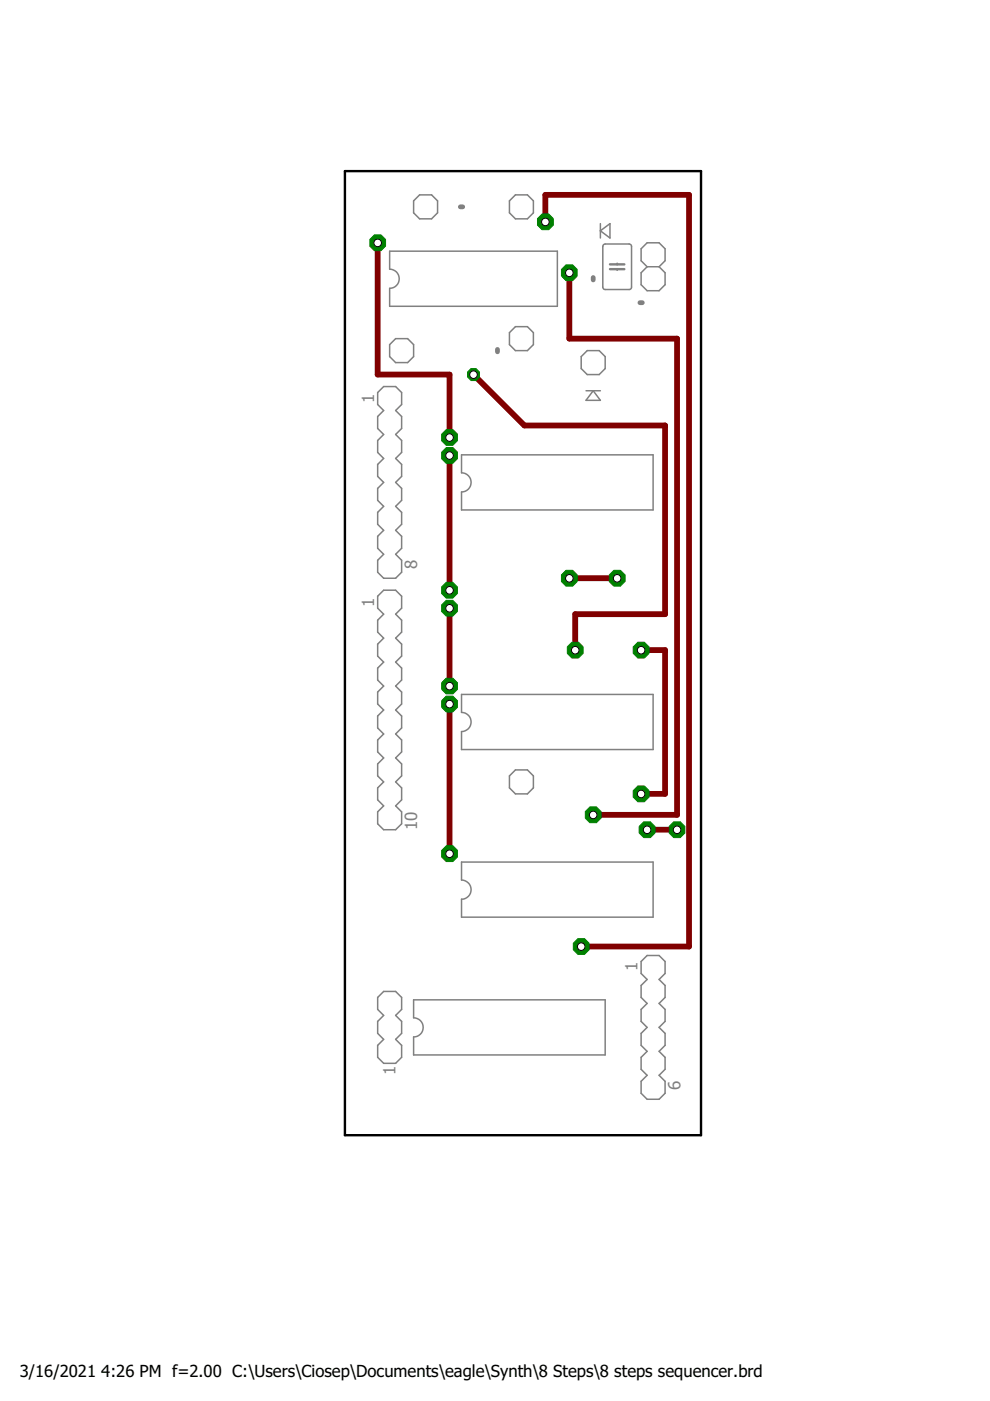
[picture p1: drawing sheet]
<svg xmlns="http://www.w3.org/2000/svg" width="210mm" height="297mm" viewBox="0 0 210 297" stroke-linecap="round" stroke-linejoin="round" font-family="sans-serif">
<path d="M80.1 51.5v27.9h15.2v13.4M115.6 47v-5.7h30.5v159.4h-22.9M120.7 57.8v14h22.9v101h-17.8M100.4 79.4l10.8 10.8h29.8v40h-19v7.6M95.3 96.6v28.5M95.3 128.9v16.6M120.7 122.6h10.2M135.9 137.8h5.1v30.5h-5.1M95.3 149.3v31.7M137.2 175.9h6.4" fill="none" stroke="#800000" stroke-width="1.2"/>
<circle cx="123.2" cy="200.7" r="1.81" fill="#008000" stroke="#008000" stroke-width=".21"/>
<circle cx="123.2" cy="200.7" r=".8" fill="#fff" stroke="#000" stroke-width=".21"/>
<circle cx="115.6" cy="47" r="1.81" fill="#008000" stroke="#008000" stroke-width=".21"/>
<circle cx="115.6" cy="47.1" r=".8" fill="#fff" stroke="#000" stroke-width=".21"/>
<circle cx="137.2" cy="175.9" r="1.81" fill="#008000" stroke="#008000" stroke-width=".21"/>
<circle cx="137.2" cy="175.9" r=".8" fill="#fff" stroke="#000" stroke-width=".21"/>
<circle cx="143.6" cy="175.9" r="1.81" fill="#008000" stroke="#008000" stroke-width=".21"/>
<circle cx="143.6" cy="175.9" r=".8" fill="#fff" stroke="#000" stroke-width=".21"/>
<circle cx="135.9" cy="168.3" r="1.81" fill="#008000" stroke="#008000" stroke-width=".21"/>
<circle cx="135.9" cy="168.3" r=".8" fill="#fff" stroke="#000" stroke-width=".21"/>
<circle cx="135.9" cy="137.8" r="1.81" fill="#008000" stroke="#008000" stroke-width=".21"/>
<circle cx="135.9" cy="137.9" r=".8" fill="#fff" stroke="#000" stroke-width=".21"/>
<circle cx="120.7" cy="122.6" r="1.81" fill="#008000" stroke="#008000" stroke-width=".21"/>
<circle cx="120.7" cy="122.6" r=".8" fill="#fff" stroke="#000" stroke-width=".21"/>
<circle cx="130.9" cy="122.6" r="1.81" fill="#008000" stroke="#008000" stroke-width=".21"/>
<circle cx="130.9" cy="122.6" r=".8" fill="#fff" stroke="#000" stroke-width=".21"/>
<circle cx="95.3" cy="96.6" r="1.81" fill="#008000" stroke="#008000" stroke-width=".21"/>
<circle cx="95.3" cy="96.6" r=".8" fill="#fff" stroke="#000" stroke-width=".21"/>
<circle cx="95.3" cy="125.1" r="1.81" fill="#008000" stroke="#008000" stroke-width=".21"/>
<circle cx="95.3" cy="125.2" r=".8" fill="#fff" stroke="#000" stroke-width=".21"/>
<circle cx="95.3" cy="128.9" r="1.81" fill="#008000" stroke="#008000" stroke-width=".21"/>
<circle cx="95.3" cy="129" r=".8" fill="#fff" stroke="#000" stroke-width=".21"/>
<circle cx="95.3" cy="145.5" r="1.81" fill="#008000" stroke="#008000" stroke-width=".21"/>
<circle cx="95.3" cy="145.5" r=".8" fill="#fff" stroke="#000" stroke-width=".21"/>
<circle cx="95.3" cy="181" r="1.81" fill="#008000" stroke="#008000" stroke-width=".21"/>
<circle cx="95.3" cy="181" r=".8" fill="#fff" stroke="#000" stroke-width=".21"/>
<circle cx="95.3" cy="149.3" r="1.81" fill="#008000" stroke="#008000" stroke-width=".21"/>
<circle cx="95.3" cy="149.3" r=".8" fill="#fff" stroke="#000" stroke-width=".21"/>
<circle cx="95.3" cy="92.8" r="1.81" fill="#008000" stroke="#008000" stroke-width=".21"/>
<circle cx="95.3" cy="92.8" r=".8" fill="#fff" stroke="#000" stroke-width=".21"/>
<circle cx="80.1" cy="51.5" r="1.81" fill="#008000" stroke="#008000" stroke-width=".21"/>
<circle cx="80.1" cy="51.5" r=".8" fill="#fff" stroke="#000" stroke-width=".21"/>
<circle cx="122" cy="137.8" r="1.81" fill="#008000" stroke="#008000" stroke-width=".21"/>
<circle cx="122" cy="137.9" r=".8" fill="#fff" stroke="#000" stroke-width=".21"/>
<circle cx="100.4" cy="79.4" r="1.38" fill="#008000" stroke="#008000" stroke-width=".21"/>
<circle cx="100.4" cy="79.4" r=".8" fill="#fff" stroke="#000" stroke-width=".21"/>
<circle cx="120.7" cy="57.8" r="1.81" fill="#008000" stroke="#008000" stroke-width=".21"/>
<circle cx="120.7" cy="57.8" r=".8" fill="#fff" stroke="#000" stroke-width=".21"/>
<circle cx="125.8" cy="172.8" r="1.81" fill="#008000" stroke="#008000" stroke-width=".21"/>
<circle cx="125.8" cy="172.8" r=".8" fill="#fff" stroke="#000" stroke-width=".21"/>
<g fill="none" stroke="#808080" stroke-width=".32">
<path d="M82.6 53.3h35.6v11.6h-35.6v-3.8a2.03 2.03 0 0 0 2-2 2.03 2.03 0 0 0-2-2zM89 41.3h2.5l1.3 1.3v2.5l-1.3 1.3h-2.5l-1.3-1.3v-2.5zM108 42.6l1.3-1.3h2.5l1.3 1.3v2.5l-1.3 1.3h-2.5l-1.3-1.3zM127.3 48.9l2-1.5v3.1zM127.3 47.4v3.1M127.9 51.9l.4-.2h5.1l.4 .2 .1 9-.2 .4-5.4 .1-.4-.2zM130.9 55.8v.2M130.9 57.1v.2M137.2 56.6l-1.3-1.3v-2.6l1.3-1.2h2.5l1.3 1.2v2.6l-1.3 1.3M137.2 56.6l-1.3 1.2v2.6l1.3 1.2h2.5l1.3-1.2v-2.6l-1.3-1.2M137.2 56.6h2.5M82.6 73.1l1.3-1.3h2.5l1.3 1.3v2.5l-1.3 1.3h-2.5l-1.3-1.3z"/>
<path d="M109.3 69.3h2.5l1.3 1.2v2.6l-1.3 1.2h-2.5l-1.3-1.2v-2.6zM123.2 75.6l1.3-1.3h2.5l1.3 1.3v2.5l-1.3 1.3h-2.5l-1.3-1.3zM80.1 83.2l1.2-1.2h2.6l1.3 1.2v2.6l-1.3 1.2 1.3 1.3v2.5l-1.3 1.3 1.3 1.3v2.5l-1.3 1.3 1.3 1.3v2.5l-1.3 1.3 1.3 1.2v2.6l-1.3 1.3 1.3 1.2v2.6l-1.3 1.2 1.3 1.3v2.5l-1.3 1.3 1.3 1.3v2.5l-1.3 1.3h-2.6l-1.2-1.3v-2.5l1.2-1.3-1.2-1.3v-2.5l1.2-1.3-1.2-1.2v-2.6l1.2-1.2-1.2-1.3v-2.6l1.2-1.2-1.2-1.3v-2.5l1.2-1.3-1.2-1.3v-2.5l1.2-1.3-1.2-1.3v-2.5l1.2-1.3-1.2-1.2zM97.9 96.4h40.6v11.7h-40.6v-3.8a2.03 2.03 0 0 0 2-2 2.03 2.03 0 0 0-2-2.1zM124.2 82.8h3.1M125.8 82.8l1.5 2.1h-3.1zM80.1 126.4l1.2-1.3h2.6l1.3 1.3v2.5l-1.3 1.3 1.3 1.3v2.5l-1.3 1.3 1.3 1.3v2.5l-1.3 1.3 1.3 1.2v2.6l-1.3 1.3 1.3 1.2v2.6l-1.3 1.2 1.3 1.3v2.5l-1.3 1.3 1.3 1.3v2.5l-1.3 1.3 1.3 1.3v2.5l-1.3 1.3 1.3 1.2v2.6l-1.3 1.3 1.3 1.2v2.6l-1.3 1.2h-2.6l-1.2-1.2v-2.6l1.2-1.2-1.2-1.3v-2.6l1.2-1.2-1.2-1.3v-2.5l1.2-1.3-1.2-1.3v-2.5l1.2-1.3-1.2-1.3v-2.5l1.2-1.3-1.2-1.2v-2.6l1.2-1.2-1.2-1.3v-2.6l1.2-1.2-1.2-1.3v-2.5l1.2-1.3-1.2-1.3v-2.5l1.2-1.3-1.2-1.3zM97.9 147.2h40.6v11.7h-40.6v-3.8a2.03 2.03 0 0 0 2-2 2.03 2.03 0 0 0-2-2.1zM109.3 163.2h2.5l1.3 1.3v2.5l-1.3 1.3h-2.5l-1.3-1.3v-2.5zM97.9 182.8h40.6v11.7h-40.6v-3.9a2.03 2.03 0 0 0 2-2 2.03 2.03 0 0 0-2-2zM80.1 211.5l1.2-1.3h2.6l1.3 1.3v2.5l-1.3 1.3 1.3 1.3v2.5l-1.3 1.3 1.3 1.2v2.6l-1.3 1.2h-2.6l-1.2-1.2v-2.6l1.2-1.2-1.2-1.3v-2.5l1.2-1.3-1.2-1.3zM87.7 212h40.6v11.7h-40.6v-3.8a2.03 2.03 0 0 0 2-2.1 2.03 2.03 0 0 0-2-2z"/>
<path d="M137.2 202.6h2.5l1.3 1.3v2.5l-1.3 1.3 1.3 1.2v2.6l-1.3 1.2 1.3 1.3v2.6l-1.3 1.2 1.3 1.3v2.5l-1.3 1.3 1.3 1.3v2.5l-1.3 1.3 1.3 1.3v2.5l-1.3 1.3h-2.5l-1.3-1.3v-2.5l1.3-1.3-1.3-1.3v-2.5l1.3-1.3-1.3-1.3v-2.5l1.3-1.3-1.3-1.2v-2.6l1.3-1.3-1.3-1.2v-2.6l1.3-1.2-1.3-1.3v-2.5z"/>
</g>
<path d="M129.3 57.1h3.1M129.3 56h3.1" fill="none" stroke="#808080" stroke-width=".51"/>
<path d="M97.6 43.9h.5M125.8 58.8v.6M105.5 74.1v.5M135.7 64.2h.5" fill="none" stroke="#808080" stroke-width="1"/>
<path d="M73.1 36.3h75.5v204.4h-75.5z" fill="none" stroke="#000" stroke-width=".51"/>
<g font-size="3.6" fill="#808080">
<text x="79.3" y="85.4" transform="rotate(-90 79.3 85.4)">1</text>
<text x="88.5" y="120.7" transform="rotate(-90 88.5 120.7)">8</text>
<text x="79.3" y="128.6" transform="rotate(-90 79.3 128.6)">1</text>
<text x="88.5" y="176" transform="rotate(-90 88.5 176)">10</text>
<text x="135.2" y="205.8" transform="rotate(-90 135.2 205.8)">1</text>
<text x="83.9" y="228" transform="rotate(-90 83.9 228)">1</text>
<text x="144.3" y="231.2" transform="rotate(-90 144.3 231.2)">6</text>
</g>
<g font-size="3.5">
<text x="4.2" y="291.8">3/16/2021</text>
<text x="21.5" y="291.8">4:26 PM f=2.00 C:\Users\Ciosep\Documents\eagle\Synth\8 Steps\8 steps sequencer.brd</text>
</g>
</svg>
